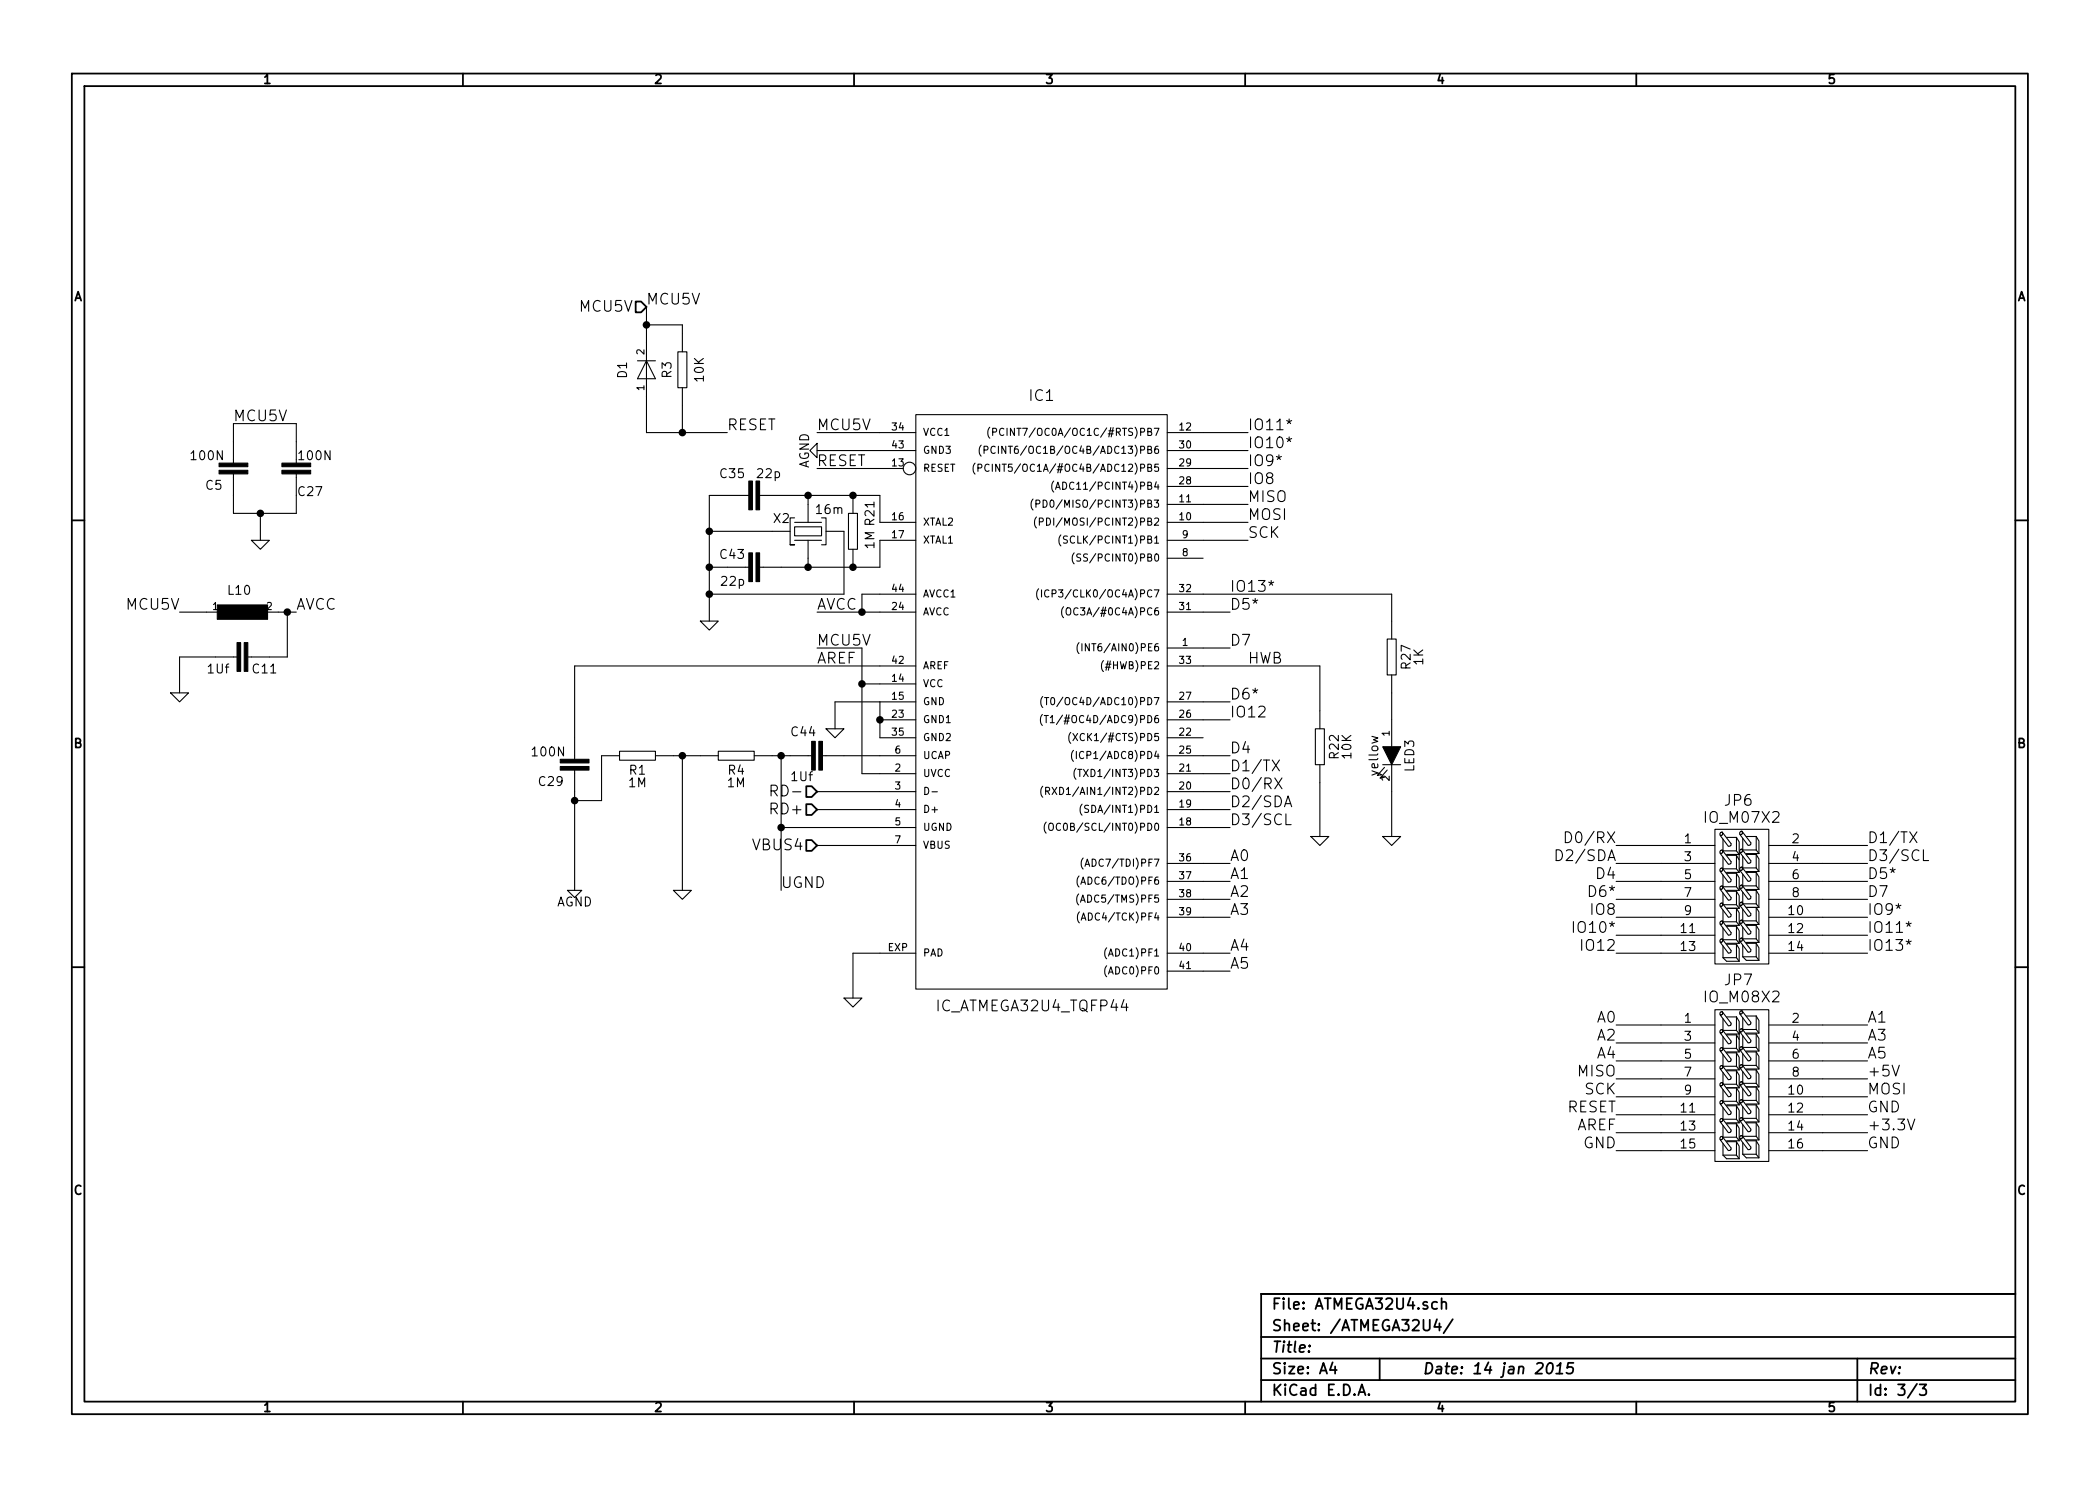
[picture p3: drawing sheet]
EESchema Schematic File Version 2  date 2015/1/14 16:22:56
LIBS:C
LIBS:IC
LIBS:I-O
LIBS:power
LIBS:rcl
LIBS:gl
LIBS:ATMEGA32U4-cache
LIBS:uPD720114-cache
LIBS:vc-cache
LIBS:vocore-cache
LIBS:SchumyHao
LIBS:vocore-cache
EELAYER 27 0
EELAYER END
$Descr A4 11693 8268
encoding utf-8
Sheet 3 3
Title ""
Date "14 jan 2015"
Rev ""
Comp ""
Comment1 ""
Comment2 ""
Comment3 ""
Comment4 ""
$EndDescr
$Comp
L IC_ATMEGA32U4_TQFP44 IC1
U 1 1
P 5800 3800
F 0 "IC1" H 5800 5400 60  0000 C CNN
F 1 "IC_ATMEGA32U4_TQFP44" H 5750 2000 60  0000 C CNN
F 2 "IC_ATMEGA32U4_TQFP44" H 5750 2000 60  0001 C CNN
F 3 "~" H 5800 3800 60  0000 C CNN
	1    5800 3800
	1    0    0    -1  
$EndComp
Text Label 4550 2400 0    60   ~ 0
MCU5V
$Comp
L C_R_0603 R21
U 1 1
P 4750 2950
F 0 "R21" H 4850 2850 50  0000 C CNN
F 1 "1M" H 4700 2850 50  0000 C CNN
F 2 "C_R_0603" H 4750 2830 60  0001 C CNN
F 3 "~" H 4750 2950 60  0000 C CNN
	1    4750 2950
	0    -1   -1   0   
$EndComp
$Comp
L C_CRY_3.2-2.5 X2
U 1 1
P 4500 2950
F 0 "X2" V 4600 3050 50  0000 L BNN
F 1 "16m" V 4650 2750 50  0000 L BNN
F 2 "C_CRY_3.2-2.5" H 4500 2600 50  0001 C CNN
F 3 "~" H 4500 2950 60  0000 C CNN
	1    4500 2950
	0    -1   -1   0   
$EndComp
$Comp
L C_C_0603 C35
U 1 1
P 4150 2750
F 0 "C35" V 4300 2750 50  0000 L BNN
F 1 "22p" V 4300 2550 50  0000 L BNN
F 2 "C_C_0603" H 4150 2500 50  0001 C CNN
F 3 "~" H 4150 2750 60  0000 C CNN
	1    4150 2750
	0    -1   -1   0   
$EndComp
$Comp
L C_C_0603 C43
U 1 1
P 4150 3150
F 0 "C43" V 4250 3150 50  0000 L BNN
F 1 "22p" V 4100 3150 50  0000 L BNN
F 2 "C_C_0603" H 4150 2900 50  0001 C CNN
F 3 "~" H 4150 3150 60  0000 C CNN
	1    4150 3150
	0    -1   -1   0   
$EndComp
$Comp
L GND #PWR052
U 1 1
P 3950 3450
F 0 "#PWR052" H 3950 3450 30  0001 C CNN
F 1 "GND" H 3950 3380 30  0001 C CNN
F 2 "" H 3950 3450 60  0000 C CNN
F 3 "" H 3950 3450 60  0000 C CNN
	1    3950 3450
	1    0    0    -1  
$EndComp
$Comp
L AGND #PWR053
U 1 1
P 4550 2500
F 0 "#PWR053" H 4550 2500 40  0001 C CNN
F 1 "AGND" H 4550 2430 50  0000 C CNN
F 2 "" H 4550 2500 60  0000 C CNN
F 3 "" H 4550 2500 60  0000 C CNN
	1    4550 2500
	0    1    1    0   
$EndComp
Text Label 4550 2600 0    60   ~ 0
RESET
Text Label 4550 3400 0    60   ~ 0
AVCC
$Comp
L C_C_0603 C5
U 1 1
P 1300 2650
F 0 "C5" H 1360 2665 50  0000 L BNN
F 1 "100N" H 1350 2500 50  0000 L BNN
F 2 "C_C_0603" H 1300 2400 50  0001 C CNN
F 3 "~" H 1300 2650 60  0000 C CNN
	1    1300 2650
	-1   0    0    1   
$EndComp
$Comp
L C_C_0603 C27
U 1 1
P 1650 2650
F 0 "C27" H 1500 2700 50  0000 L BNN
F 1 "100N" H 1450 2500 50  0000 L BNN
F 2 "C_C_0603" H 1650 2400 50  0001 C CNN
F 3 "~" H 1650 2650 60  0000 C CNN
	1    1650 2650
	-1   0    0    1   
$EndComp
Text Label 1300 2350 0    60   ~ 0
MCU5V
$Comp
L GND #PWR054
U 1 1
P 1450 3000
F 0 "#PWR054" H 1450 3000 30  0001 C CNN
F 1 "GND" H 1450 2930 30  0001 C CNN
F 2 "" H 1450 3000 60  0000 C CNN
F 3 "" H 1450 3000 60  0000 C CNN
	1    1450 3000
	1    0    0    -1  
$EndComp
Text Label 1650 3400 0    60   ~ 0
AVCC
Text Label 1000 3400 2    60   ~ 0
MCU5V
$Comp
L L-EUL0603 L10
U 1 1
P 1350 3400
F 0 "L10" V 1500 3350 50  0000 L BNN
F 1 "L-EUL0603" V 1445 3250 50  0001 L BNN
F 2 "rcl-L0603" H 1350 3550 50  0001 C CNN
F 3 "~" H 1350 3400 60  0000 C CNN
	1    1350 3400
	0    -1   -1   0   
$EndComp
$Comp
L C_C_0603 C11
U 1 1
P 1400 3650
F 0 "C11" V 1500 3650 50  0000 L BNN
F 1 "1Uf" V 1500 3400 50  0000 L BNN
F 2 "C_C_0603" H 1400 3400 50  0001 C CNN
F 3 "~" H 1400 3650 60  0000 C CNN
	1    1400 3650
	0    1    1    0   
$EndComp
$Comp
L GND #PWR055
U 1 1
P 1000 3850
F 0 "#PWR055" H 1000 3850 30  0001 C CNN
F 1 "GND" H 1000 3780 30  0001 C CNN
F 2 "" H 1000 3850 60  0000 C CNN
F 3 "" H 1000 3850 60  0000 C CNN
	1    1000 3850
	1    0    0    -1  
$EndComp
$Comp
L C_C_0603 C29
U 1 1
P 3200 4300
F 0 "C29" H 3260 4315 50  0000 L BNN
F 1 "100N" H 3250 4150 50  0000 L BNN
F 2 "C_C_0603" H 3200 4050 50  0001 C CNN
F 3 "~" H 3200 4300 60  0000 C CNN
	1    3200 4300
	-1   0    0    1   
$EndComp
Text Label 4550 3700 0    60   ~ 0
AREF
$Comp
L AGND #PWR056
U 1 1
P 3200 4950
F 0 "#PWR056" H 3200 4950 40  0001 C CNN
F 1 "AGND" H 3200 4880 50  0000 C CNN
F 2 "" H 3200 4950 60  0000 C CNN
F 3 "" H 3200 4950 60  0000 C CNN
	1    3200 4950
	1    0    0    -1  
$EndComp
Text Label 4550 3600 0    60   ~ 0
MCU5V
$Comp
L GND #PWR057
U 1 1
P 4650 4050
F 0 "#PWR057" H 4650 4050 30  0001 C CNN
F 1 "GND" H 4650 3980 30  0001 C CNN
F 2 "" H 4650 4050 60  0000 C CNN
F 3 "" H 4650 4050 60  0000 C CNN
	1    4650 4050
	1    0    0    -1  
$EndComp
$Comp
L C_C_0603 C44
U 1 1
P 4600 4200
F 0 "C44" V 4500 4000 50  0000 L BNN
F 1 "1Uf" V 4750 4000 50  0000 L BNN
F 2 "C_C_0603" H 4600 3950 50  0001 C CNN
F 3 "~" H 4600 4200 60  0000 C CNN
	1    4600 4200
	0    1    1    0   
$EndComp
$Comp
L C_R_0603 R4
U 1 1
P 4100 4200
F 0 "R4" H 4100 4280 50  0000 C CNN
F 1 "1M" H 4100 4350 50  0000 C CNN
F 2 "C_R_0603" H 4100 4080 60  0001 C CNN
F 3 "~" H 4100 4200 60  0000 C CNN
	1    4100 4200
	-1   0    0    1   
$EndComp
$Comp
L C_R_0603 R1
U 1 1
P 3550 4200
F 0 "R1" H 3550 4280 50  0000 C CNN
F 1 "1M" H 3550 4350 50  0000 C CNN
F 2 "C_R_0603" H 3550 4080 60  0001 C CNN
F 3 "~" H 3550 4200 60  0000 C CNN
	1    3550 4200
	-1   0    0    1   
$EndComp
$Comp
L GND #PWR058
U 1 1
P 3800 4950
F 0 "#PWR058" H 3800 4950 30  0001 C CNN
F 1 "GND" H 3800 4880 30  0001 C CNN
F 2 "" H 3800 4950 60  0000 C CNN
F 3 "" H 3800 4950 60  0000 C CNN
	1    3800 4950
	1    0    0    -1  
$EndComp
Text Label 4350 4950 0    60   ~ 0
UGND
$Comp
L GND #PWR059
U 1 1
P 4750 5550
F 0 "#PWR059" H 4750 5550 30  0001 C CNN
F 1 "GND" H 4750 5480 30  0001 C CNN
F 2 "" H 4750 5550 60  0000 C CNN
F 3 "" H 4750 5550 60  0000 C CNN
	1    4750 5550
	1    0    0    -1  
$EndComp
$Comp
L C_R_0603 R22
U 1 1
P 7350 4150
F 0 "R22" H 7350 4230 50  0000 C CNN
F 1 "10K" H 7350 4300 50  0000 C CNN
F 2 "C_R_0603" H 7350 4030 60  0001 C CNN
F 3 "~" H 7350 4150 60  0000 C CNN
	1    7350 4150
	0    1    1    0   
$EndComp
$Comp
L GND #PWR060
U 1 1
P 7350 4650
F 0 "#PWR060" H 7350 4650 30  0001 C CNN
F 1 "GND" H 7350 4580 30  0001 C CNN
F 2 "" H 7350 4650 60  0000 C CNN
F 3 "" H 7350 4650 60  0000 C CNN
	1    7350 4650
	1    0    0    -1  
$EndComp
$Comp
L C_DIODE-1N4148_MINIMELF D1
U 1 1
P 3600 2050
F 0 "D1" H 3550 2150 50  0000 L BNN
F 1 "C_DIODE-1N4148_MINIMELF" H 3100 1809 50  0001 L BNN
F 2 "C_DIODE-1N4148_MINIMELF" H 3600 2200 50  0001 C CNN
F 3 "~" H 3600 2050 60  0000 C CNN
	1    3600 2050
	0    -1   -1   0   
$EndComp
$Comp
L C_R_0603 R3
U 1 1
P 3800 2050
F 0 "R3" H 3800 2130 50  0000 C CNN
F 1 "10K" H 3800 1950 50  0000 C CNN
F 2 "C_R_0603" H 3800 1930 60  0001 C CNN
F 3 "~" H 3800 2050 60  0000 C CNN
	1    3800 2050
	0    -1   -1   0   
$EndComp
Text Label 3600 1700 0    60   ~ 0
MCU5V
Text Label 4050 2400 0    60   ~ 0
RESET
Text Label 6950 3700 0    60   ~ 0
HWB
Text Label 6950 2800 0    60   ~ 0
MISO
Text Label 6950 2900 0    60   ~ 0
MOSI
Text Label 6950 3000 0    60   ~ 0
SCK
Text Label 9000 6000 2    60   ~ 0
MISO
Text Label 9000 6100 2    60   ~ 0
SCK
Text Label 9000 6200 2    60   ~ 0
RESET
Text Label 10400 6100 0    60   ~ 0
MOSI
Text HLabel 4550 4500 0    60   Input ~ 0
RD+
Text HLabel 4550 4400 0    60   Input ~ 0
RD-
Text HLabel 3600 1700 0    60   Input ~ 0
MCU5V
Text HLabel 4550 4700 0    60   Input ~ 0
VBUS4
Text Label 6850 4800 0    60   ~ 0
A0
Text Label 6850 4900 0    60   ~ 0
A1
Text Label 6850 5000 0    60   ~ 0
A2
Text Label 6850 5100 0    60   ~ 0
A3
Text Label 6850 5300 0    60   ~ 0
A4
Text Label 6850 5400 0    60   ~ 0
A5
Text Label 6850 4600 0    60   ~ 0
D3/SCL
Text Label 6850 4500 0    60   ~ 0
D2/SDA
Text Label 6850 4400 0    60   ~ 0
D0/RX
Text Label 6850 4300 0    60   ~ 0
D1/TX
Text Label 6850 4200 0    60   ~ 0
D4
Text Label 6850 3400 0    60   ~ 0
D5*
Text Label 6850 3900 0    60   ~ 0
D6*
Text Label 6850 3600 0    60   ~ 0
D7
Text Label 6850 4000 0    60   ~ 0
IO12
Text Label 6950 2700 0    60   ~ 0
IO8
Text Label 6950 2600 0    60   ~ 0
IO9*
Text Label 6950 2500 0    60   ~ 0
IO10*
Text Label 6950 2400 0    60   ~ 0
IO11*
Text Label 6850 3300 0    60   ~ 0
IO13*
Wire Wire Line
	4550 2400 4900 2400
Wire Wire Line
	4900 2750 4900 2900
Wire Wire Line
	4350 2750 4900 2750
Wire Wire Line
	4900 3150 4900 3000
Wire Wire Line
	4350 3150 4900 3150
Connection ~ 4750 2750
Wire Wire Line
	4500 2800 4500 2750
Connection ~ 4500 2750
Connection ~ 4750 3150
Wire Wire Line
	4500 3100 4500 3150
Connection ~ 4500 3150
Wire Wire Line
	4050 2750 3950 2750
Wire Wire Line
	3950 2750 3950 3450
Wire Wire Line
	4050 3150 3950 3150
Connection ~ 3950 3150
Wire Wire Line
	4300 2950 3950 2950
Connection ~ 3950 2950
Wire Wire Line
	4700 2950 4700 3300
Wire Wire Line
	4700 3300 3950 3300
Connection ~ 3950 3300
Wire Wire Line
	4900 2500 4550 2500
Wire Wire Line
	4900 2600 4550 2600
Wire Wire Line
	4900 3300 4800 3300
Wire Wire Line
	4800 3300 4800 3400
Wire Wire Line
	4550 3400 4900 3400
Connection ~ 4800 3400
Wire Wire Line
	1300 2450 1300 2350
Wire Wire Line
	1300 2350 1650 2350
Wire Wire Line
	1650 2350 1650 2450
Wire Wire Line
	1300 2750 1300 2850
Wire Wire Line
	1300 2850 1650 2850
Wire Wire Line
	1650 2850 1650 2750
Wire Wire Line
	1450 2850 1450 3000
Connection ~ 1450 2850
Wire Wire Line
	1000 3400 1150 3400
Wire Wire Line
	1550 3400 1650 3400
Wire Wire Line
	1600 3400 1600 3650
Wire Wire Line
	1600 3650 1500 3650
Connection ~ 1600 3400
Wire Wire Line
	1200 3650 1000 3650
Wire Wire Line
	1000 3650 1000 3850
Wire Wire Line
	4900 3700 3200 3700
Wire Wire Line
	3200 3700 3200 4100
Wire Wire Line
	3200 4400 3200 4950
Wire Wire Line
	4900 3800 4800 3800
Wire Wire Line
	4800 3600 4800 4300
Wire Wire Line
	4800 3600 4550 3600
Wire Wire Line
	4800 4300 4900 4300
Connection ~ 4800 3800
Wire Wire Line
	4900 3900 4900 4100
Connection ~ 4900 4000
Wire Wire Line
	4900 3900 4650 3900
Wire Wire Line
	4650 3900 4650 4050
Wire Wire Line
	4900 4200 4700 4200
Wire Wire Line
	4300 4200 4400 4200
Wire Wire Line
	3750 4200 3900 4200
Wire Wire Line
	3350 4200 3350 4450
Wire Wire Line
	3350 4450 3200 4450
Connection ~ 3200 4450
Wire Wire Line
	3800 4200 3800 4950
Connection ~ 3800 4200
Wire Wire Line
	4350 4200 4350 4950
Connection ~ 4350 4200
Wire Wire Line
	4900 4600 4350 4600
Connection ~ 4350 4600
Wire Wire Line
	4900 4500 4550 4500
Wire Wire Line
	4900 4400 4550 4400
Wire Wire Line
	4900 4700 4550 4700
Wire Wire Line
	4900 5300 4750 5300
Wire Wire Line
	4750 5300 4750 5550
Wire Wire Line
	6700 3700 7350 3700
Wire Wire Line
	7350 3700 7350 3950
Wire Wire Line
	7350 4350 7350 4650
Wire Wire Line
	3600 1700 3600 1900
Wire Wire Line
	3600 1800 3800 1800
Wire Wire Line
	3800 1800 3800 1850
Connection ~ 3600 1800
Wire Wire Line
	3600 2200 3600 2400
Wire Wire Line
	3600 2400 4050 2400
Wire Wire Line
	3800 2250 3800 2400
Connection ~ 3800 2400
Wire Wire Line
	6700 2800 6950 2800
Wire Wire Line
	6700 2900 6950 2900
Wire Wire Line
	6700 3000 6950 3000
Wire Wire Line
	6700 4800 6850 4800
Wire Wire Line
	6700 4900 6850 4900
Wire Wire Line
	6700 5000 6850 5000
Wire Wire Line
	6700 5100 6850 5100
Wire Wire Line
	6700 5300 6850 5300
Wire Wire Line
	6700 5400 6850 5400
Wire Wire Line
	6700 4600 6850 4600
Wire Wire Line
	6700 4500 6850 4500
Wire Wire Line
	6700 4400 6850 4400
Wire Wire Line
	6700 4300 6850 4300
Wire Wire Line
	6700 4200 6850 4200
Wire Wire Line
	6700 3400 6850 3400
Wire Wire Line
	6700 3900 6850 3900
Wire Wire Line
	6850 3600 6700 3600
Wire Wire Line
	6700 4000 6850 4000
Wire Wire Line
	6700 2700 6950 2700
Wire Wire Line
	6700 2600 6950 2600
Wire Wire Line
	6700 2500 6950 2500
Wire Wire Line
	6700 3300 7750 3300
Wire Wire Line
	6700 2400 6950 2400
Text Label 10400 5200 0    60   ~ 0
IO11*
Text Label 10400 4800 0    60   ~ 0
D3/SCL
Text Label 9000 4800 2    60   ~ 0
D2/SDA
Text Label 9000 4700 2    60   ~ 0
D0/RX
Text Label 10400 4700 0    60   ~ 0
D1/TX
Text Label 9000 5300 2    60   ~ 0
IO12
Text Label 9000 5000 2    60   ~ 0
D6*
Text Label 9000 5100 2    60   ~ 0
IO8
Text Label 10400 5100 0    60   ~ 0
IO9*
Text Label 9000 5200 2    60   ~ 0
IO10*
Text Label 10400 4900 0    60   ~ 0
D5*
Text Label 10400 5300 0    60   ~ 0
IO13*
Text Label 9000 5700 2    60   ~ 0
A0
Text Label 10400 5700 0    60   ~ 0
A1
Text Label 9000 5800 2    60   ~ 0
A2
Text Label 10400 5800 0    60   ~ 0
A3
Text Label 9000 5900 2    60   ~ 0
A4
Text Label 10400 5900 0    60   ~ 0
A5
Text Label 10400 5000 0    60   ~ 0
D7
Text Label 9000 6300 2    60   ~ 0
AREF
Wire Wire Line
	7750 3300 7750 3450
$Comp
L C_R_0603 R27
U 1 1
P 7750 3650
F 0 "R27" H 7750 3730 50  0000 C CNN
F 1 "1K" H 7750 3800 50  0000 C CNN
F 2 "C_R_0603" H 7750 3530 60  0001 C CNN
F 3 "~" H 7750 3650 60  0000 C CNN
	1    7750 3650
	0    1    1    0   
$EndComp
$Comp
L C_LED_0805 LED3
U 1 1
P 7750 4200
F 0 "LED3" H 7750 4300 50  0000 C CNN
F 1 "yellow" H 7750 4100 50  0000 C CNN
F 2 "C_LED_0805" H 7750 4000 60  0001 C CNN
F 3 "~" H 7750 4200 60  0000 C CNN
	1    7750 4200
	0    1    1    0   
$EndComp
$Comp
L GND #PWR061
U 1 1
P 7750 4650
F 0 "#PWR061" H 7750 4650 30  0001 C CNN
F 1 "GND" H 7750 4580 30  0001 C CNN
F 2 "" H 7750 4650 60  0000 C CNN
F 3 "" H 7750 4650 60  0000 C CNN
	1    7750 4650
	1    0    0    -1  
$EndComp
Wire Wire Line
	7750 3850 7750 4000
Wire Wire Line
	7750 4400 7750 4650
Text Label 9000 4900 2    60   ~ 0
D4
Text Label 10400 6000 0    60   ~ 0
+5V
Text Label 10400 6200 0    60   ~ 0
GND
Text Label 10400 6300 0    60   ~ 0
+3.3V
Text Label 10400 6400 0    60   ~ 0
GND
$Comp
L IO_M08X2 JP7
U 1 1
P 9650 5800
F 0 "JP7" H 9680 6145 60  0000 C CNN
F 1 "IO_M08X2" H 9700 6050 60  0000 C CNN
F 2 "IO_M08X2" H 9700 5060 60  0001 C CNN
F 3 "~" H 9650 5800 60  0000 C CNN
	1    9650 5800
	1    0    0    -1  
$EndComp
Wire Wire Line
	10150 4700 10400 4700
Wire Wire Line
	10150 4800 10400 4800
Wire Wire Line
	10150 4900 10400 4900
Wire Wire Line
	10150 5000 10400 5000
Wire Wire Line
	10150 5100 10400 5100
Wire Wire Line
	10150 5200 10400 5200
Wire Wire Line
	10150 5300 10400 5300
Wire Wire Line
	9250 4700 9000 4700
Wire Wire Line
	9250 4800 9000 4800
Wire Wire Line
	9250 4900 9000 4900
Wire Wire Line
	9250 5000 9000 5000
Wire Wire Line
	9250 5100 9000 5100
Wire Wire Line
	9250 5200 9000 5200
Wire Wire Line
	9250 5300 9000 5300
Wire Wire Line
	9000 5700 9250 5700
Wire Wire Line
	9000 5800 9250 5800
Wire Wire Line
	9000 5900 9250 5900
Wire Wire Line
	9000 6000 9250 6000
Wire Wire Line
	9000 6100 9250 6100
Wire Wire Line
	9000 6200 9250 6200
Wire Wire Line
	9000 6300 9250 6300
Wire Wire Line
	9000 6400 9250 6400
Wire Wire Line
	10150 5700 10400 5700
Wire Wire Line
	10150 5800 10400 5800
Wire Wire Line
	10150 5900 10400 5900
Wire Wire Line
	10400 6000 10150 6000
Wire Wire Line
	10150 6100 10400 6100
Wire Wire Line
	10400 6200 10150 6200
Wire Wire Line
	10150 6300 10400 6300
Wire Wire Line
	10400 6400 10150 6400
$Comp
L IO_M07X2 JP6
U 1 1
P 9650 4800
F 0 "JP6" H 9680 5145 60  0000 C CNN
F 1 "IO_M07X2" H 9700 5050 60  0000 C CNN
F 2 "IO_M07X2" H 9700 4170 60  0001 C CNN
F 3 "~" H 9650 4800 60  0000 C CNN
	1    9650 4800
	1    0    0    -1  
$EndComp
Text Label 9000 6400 2    60   ~ 0
GND
$EndSCHEMATC
